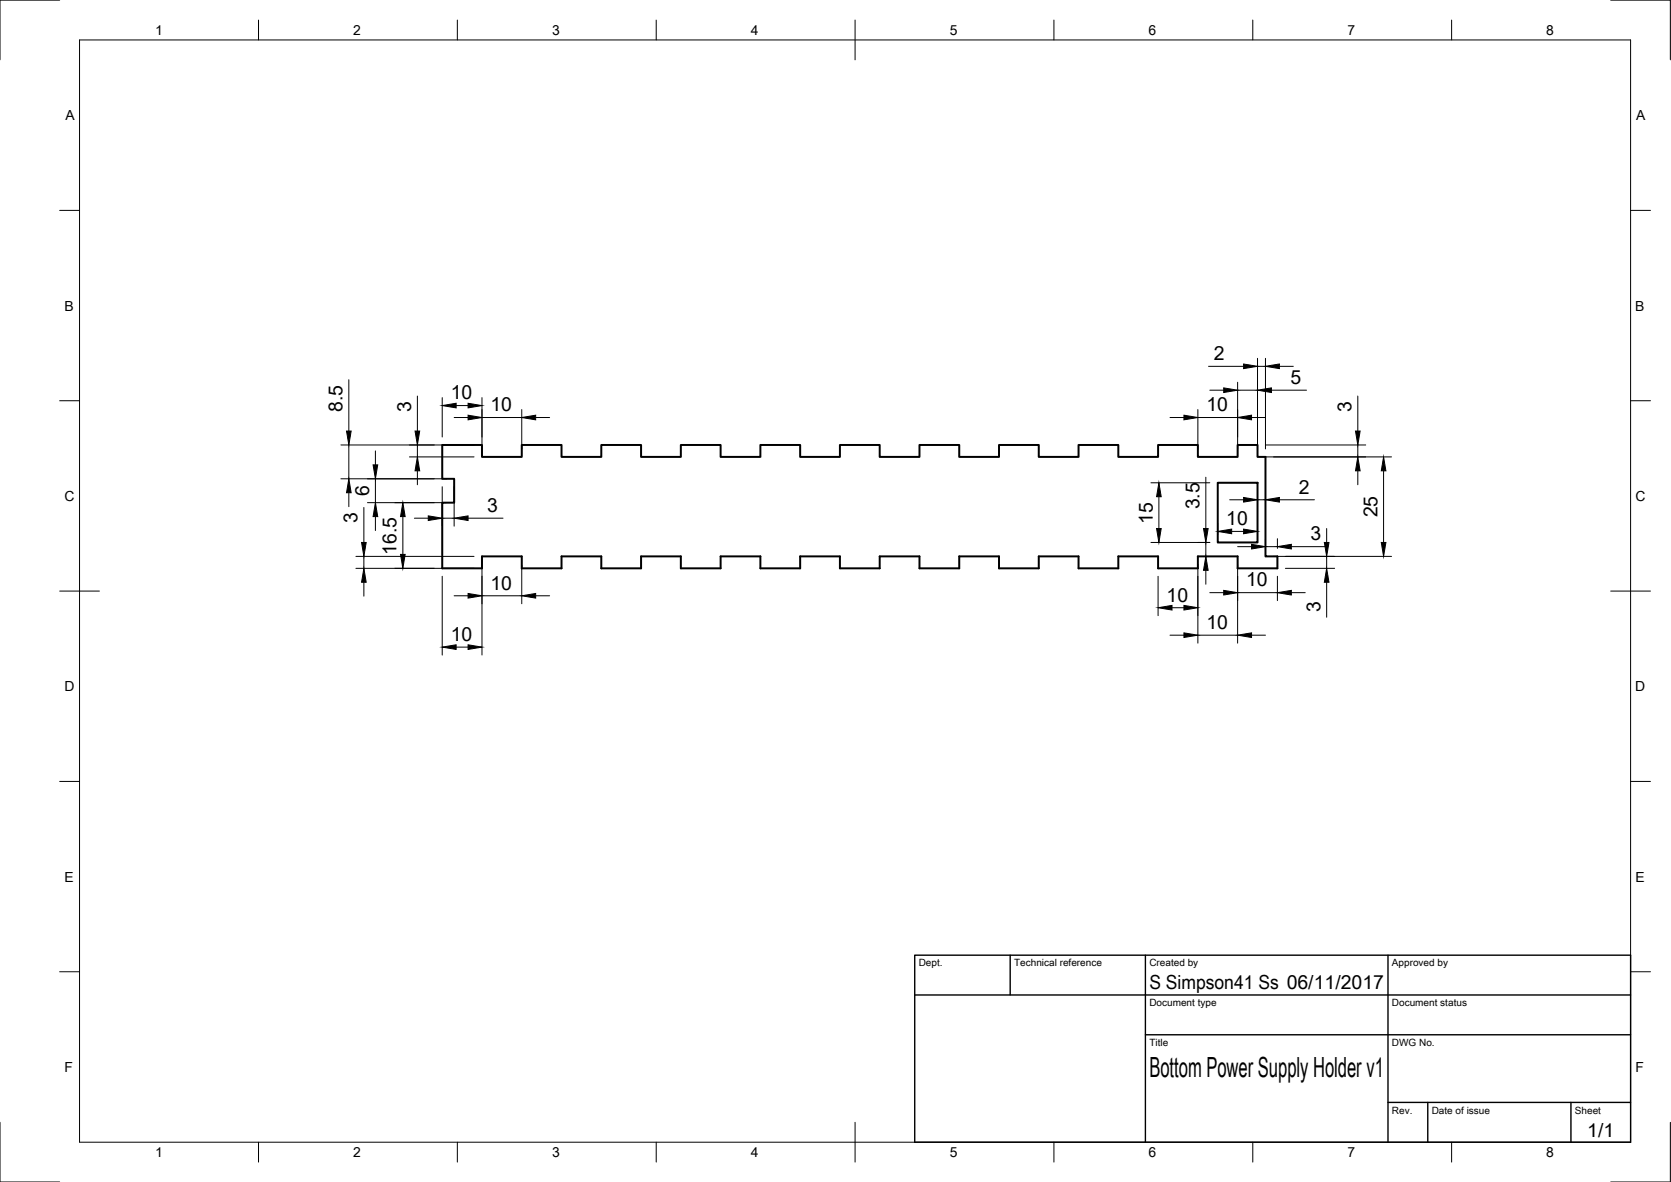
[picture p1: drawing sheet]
<svg xmlns="http://www.w3.org/2000/svg" width="420mm" height="297mm" viewBox="0 0 420 297" stroke-linecap="round" stroke-linejoin="round" font-family="sans-serif">
<!-- layer: Visible -->
<path d="M111.2 111.8h10v3h10v-3h10v3h10v-3h10v3h10v-3h10v3h10v-3h10v3h10v-3h10v3h10v-3h10v3h10v-3h10v3h10v-3h10v3h10v-3h10v3h10v-3h5v3h2v25h3v3h-10v-3h-10v3h-10v-3h-10v3h-10v-3h-10v3h-10v-3h-10v3h-10v-3h-10v3h-10v-3h-10v3h-10v-3h-10v3h-10v-3h-10v3h-10v-3h-10v3h-10v-3h-10v3h-10v-16.5h3v-6h-3zM306.2 121.3h10v15h-10z" fill="none" stroke="#000" stroke-width=".5"/>
<!-- layer: Border -->
<g fill="none" stroke="#000" stroke-width=".25">
<path d="M15 0h-15v15M20 10h390v277h-390zM65 5v5M115 5v5M165 5v5M215 5v10M265 5v5M315 5v5M365 5v5M405 0h15v15M15 52.9h5M410 52.9h5"/>
<path d="M15 100.7h5M410 100.7h5M15 148.5h10M405 148.5h10M15 196.4h5M410 196.4h5M15 244.2h5M410 244.2h5M0 282v15h15M65 287v5M115 287v5M165 287v5"/>
<path d="M215 282v10M265 287v5M315 287v5M365 287v5M420 282v15h-15"/>
</g>
<!-- layer: TitleBlock -->
<path d="M230 240h180v47h-180zM230 250h180M254 240v10M288 240v47M349 240v47M288 260h122M349 277h61M359 277v10M395 277v10" fill="none" stroke="#000" stroke-width=".35"/>
<!-- layer: Dimensions -->
<g fill="none" stroke="#000" stroke-width=".25">
<path d="M87.7 95.4v12.9M104.9 99.5v8.8M111.2 99.9v9.9M121.2 99.9v12.9M303.9 92.1h8.8M304.2 98.1h3.5M311.2 96.1v16.7M311.2 98.1h5M316.2 90.1v22.7M316.2 92.1h2M318.2 90.1v22.7M319.7 98.1h8.8"/>
<path d="M321.7 92.1h3.5M341.4 99.5v8.8M85.7 111.8h33.5M87.7 111.8v8.5M94.4 113.3v3.5M102.9 114.8h16.3M104.9 111.8v3M104.9 118.3v3.5M114.2 104.9h3.5M114.7 101.9h3M121.2 104.9h10M131.2 102.9v9.9"/>
<path d="M134.7 104.9h3.5M294.2 104.9h3.5M301.2 102.9v9.9M301.2 104.9h10M303.2 119.9v12.9M314.7 104.9h3.5M318.2 111.8h25.2M318.2 114.8h31.7M341.4 111.8v3M341.4 118.3v3.5M347.9 118.3v18M85.7 120.3h26.5"/>
<path d="M87.7 123.8v3.5M89.5 139.8h29.7M91.5 127.5v8.8M91.5 139.8v3M92.4 126.3h19.8M94.4 120.3v6M94.4 129.8v3.5M101.3 129.8v9.5M104.2 130.2h3.5M111.2 122.3v9.9M111.2 130.2h3M114.2 122.3v9.9"/>
<path d="M117.7 130.2h8.8M289.4 136.3h14.8M289.4 121.3h14.8M291.4 124.8v8M303.2 136.3v3.5M306.2 131.5v2.8M309.2 125.6h3.5M309.7 133.5h3M311.2 137.4h3.5M316.2 125.6h2M316.2 131.5v2.8M318.2 135.4v2.4"/>
<path d="M318.2 137.4h3M320.2 139.8h29.7M321.2 135.4v2.4M321.7 125.6h8.8M324.7 137.4h8.8M333.6 132.8v3.5M333.6 139.8v3M89.5 142.8h29.7M91.5 146.3v3.5M111.2 144.8v19.8M114.2 149.7h3.5M121.2 141.8v22.8"/>
<path d="M121.2 149.7h10M131.2 141.8v9.9M134.7 149.7h3.5M291.2 144.8v9.9M294.2 159.6h3.5M294.7 152.7h3M301.2 141.8v19.8M301.2 159.6h10M303.2 143.3v3.5M304.2 148.9h3.5M311.2 141.8v19.8M311.2 148.9h10"/>
<path d="M314.7 159.6h3.5M321.2 144.8v6.1M323.2 142.8h12.4M324.7 148.9h3.5M333.6 146.3v8.8M114.7 162.6h3"/>
</g>
<g fill="#000" stroke="#000" stroke-width=".25">
<path d="M307.7 97.5l3.5 .6-3.5 .5zM312.7 91.5l3.5 .6-3.5 .5zM316.2 98.1l3.5-.6v1.1zM318.2 92.1l3.5-.6v1.1zM87.1 108.3h1.2l-.6 3.5zM93.8 116.8h1.2l-.6 3.5zM104.9 114.8l.6 3.5h-1.1zM104.4 108.3h1.1l-.6 3.5zM111.2 101.9l3.5-.6v1.2zM117.7 101.3l3.5 .6-3.5 .6zM117.7 104.3l3.5 .6-3.5 .6zM131.2 104.9l3.5-.6v1.2z"/>
<path d="M297.7 104.3l3.5 .6-3.5 .6zM311.2 104.9l3.5-.6v1.2zM341.4 114.8l.6 3.5h-1.2zM340.8 108.3h1.2l-.6 3.5zM347.9 114.8l.6 3.5h-1.2zM87.7 120.3l.6 3.5h-1.2zM90.9 136.3h1.2l-.6 3.5zM94.4 126.3l.6 3.5h-1.2zM100.7 139.3h1.2l-.6 3.5zM101.3 126.3l.6 3.5h-1.2zM107.7 129.6l3.5 .6-3.5 .6zM114.2 130.2l3.5-.6v1.2z"/>
<path d="M290.8 132.8h1.2l-.6 3.5zM291.4 121.3l.6 3.5h-1.2zM302.6 132.8h1.2l-.6 3.5zM306.2 133.5l3.5-.5v1.1zM312.7 125l3.5 .6-3.5 .6zM312.7 133l3.5 .5-3.5 .6zM314.7 136.8l3.5 .6-3.5 .6zM318.2 125.6l3.5-.6v1.2zM321.2 137.4l3.5-.6v1.2zM333 136.3h1.2l-.6 3.5zM347.3 136.3h1.2l-.6 3.5zM91.5 142.8l.6 3.5h-1.2z"/>
<path d="M117.7 149.1l3.5 .6-3.5 .6zM131.2 149.7l3.5-.6v1.2zM291.2 152.7l3.5-.6v1.2zM297.7 159l3.5 .6-3.5 .6zM297.7 152.1l3.5 .6-3.5 .6zM303.2 139.8l.6 3.5h-1.2zM307.7 148.4l3.5 .5-3.5 .6zM311.2 159.6l3.5-.6v1.2zM321.2 148.9l3.5-.5v1.1zM333.6 142.8l.6 3.5h-1.2zM111.2 162.6l3.5-.6v1.2zM117.7 162l3.5 .6-3.5 .6z"/>
</g>
<text font-size="7" x="289" y="270.5">Bottom Power Supply Holder v1</text>
<g font-size="4.9">
<text x="305.2" y="90.6">2</text>
<text x="113.3" y="100.4">10</text>
<text x="324.5" y="96.5">5</text>
<text x="86.2" y="103.5" transform="rotate(-90 86.2 103.5)">8.5</text>
<text x="103.4" y="103.5" transform="rotate(-90 103.4 103.5)">3</text>
<text x="123.3" y="103.4">10</text>
<text x="303.3" y="103.4">10</text>
<text x="339.8" y="103.5" transform="rotate(-90 339.8 103.5)">3</text>
<text x="92.8" y="124.7" transform="rotate(-90 92.8 124.7)">6</text>
<text x="326.5" y="124.1">2</text>
<text x="89.9" y="131.5" transform="rotate(-90 89.9 131.5)">3</text>
<text x="122.5" y="128.7">3</text>
<text x="289.8" y="131.7" transform="rotate(-90 289.8 131.7)">15</text>
<text x="301.6" y="128" transform="rotate(-90 301.6 128)">3.5</text>
<text x="308.3" y="132">10</text>
<text x="346.3" y="130" transform="rotate(-90 346.3 130)">25</text>
<text x="329.5" y="135.8">3</text>
<text x="99.7" y="139.5" transform="rotate(-90 99.7 139.5)">16.5</text>
<text x="123.3" y="148.2">10</text>
<text x="313.3" y="147.4">10</text>
<text x="293.3" y="151.2">10</text>
<text x="332" y="153.8" transform="rotate(-90 332 153.8)">3</text>
<text x="113.3" y="161.1">10</text>
<text x="303.3" y="158.1">10</text>
<text x="289" y="248.5">S Simpson41 Ss 06/11/2017</text>
<text x="399.1" y="285.6">1/1</text>
</g>
<g font-size="3.5">
<text x="39" y="8.8">1</text>
<text x="88.8" y="8.8">2</text>
<text x="138.8" y="8.8">3</text>
<text x="188.7" y="8.8">4</text>
<text x="238.8" y="8.8">5</text>
<text x="288.7" y="8.8">6</text>
<text x="338.8" y="8.8">7</text>
<text x="388.8" y="8.8">8</text>
<text x="16.4" y="30.2">A</text>
<text x="411.4" y="30.2">A</text>
<text x="16.2" y="78">B</text>
<text x="411.2" y="78">B</text>
<text x="16.2" y="125.9">C</text>
<text x="411.2" y="125.9">C</text>
<text x="16.2" y="173.7">D</text>
<text x="411.2" y="173.7">D</text>
<text x="16.2" y="221.5">E</text>
<text x="411.2" y="221.5">E</text>
<text x="16.2" y="269.4">F</text>
<text x="411.2" y="269.4">F</text>
<text x="39" y="290.8">1</text>
<text x="88.8" y="290.8">2</text>
<text x="138.8" y="290.8">3</text>
<text x="188.7" y="290.8">4</text>
<text x="238.8" y="290.8">5</text>
<text x="288.7" y="290.8">6</text>
<text x="338.8" y="290.8">7</text>
<text x="388.8" y="290.8">8</text>
</g>
<g font-size="2.5">
<text x="231" y="242.8">Dept.</text>
<text x="255" y="242.8">Technical reference</text>
<text x="289" y="242.8">Created by</text>
<text x="350" y="242.8">Approved by</text>
<text x="289" y="252.8">Document type</text>
<text x="350" y="252.8">Document status</text>
<text x="289" y="262.8">Title</text>
<text x="350" y="262.8">DWG No.</text>
<text x="350" y="279.8">Rev.</text>
<text x="360" y="279.8">Date of issue</text>
<text x="396" y="279.8">Sheet</text>
</g>
</svg>
